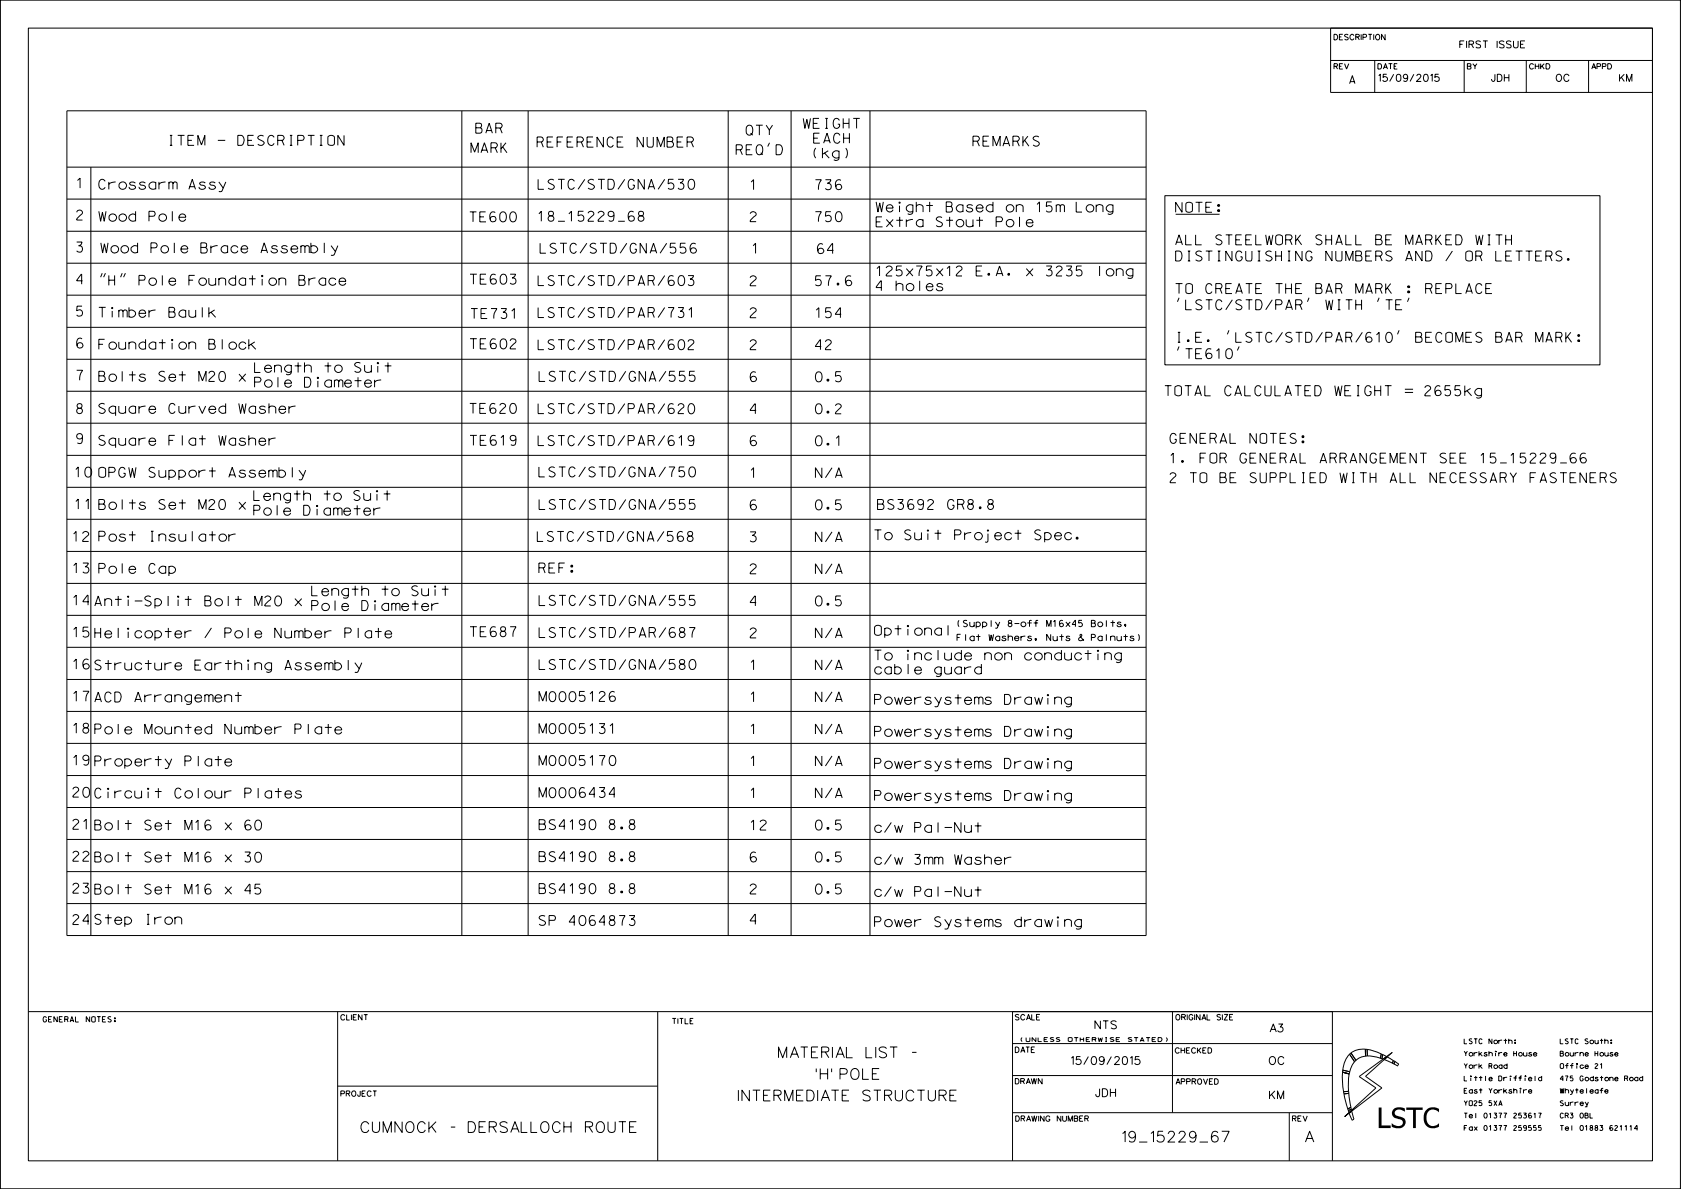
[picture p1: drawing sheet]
<svg xmlns="http://www.w3.org/2000/svg" width="297mm" height="210mm" viewBox="0 0 297 210" stroke-linecap="round" stroke-linejoin="round" font-family="sans-serif">
<g fill="none" stroke="#000" stroke-width=".18">
<path d="M.1 0h296.8v210h-296.8zM5 5h287v200h-287zM11.8 19.6h190.7v145.6h-190.7zM81.6 19.6v145.6M93.3 19.6v145.6M128.7 19.6v145.6M139.8 19.6v145.6M153.7 19.6v145.6M235.1 10.7h56.9M235.1 5h56.9v11.3h-56.9zM242.9 10.7v5.6M258.7 10.7v5.6"/>
<path d="M269.7 10.7v5.6M280.7 10.7v5.6M11.8 29.5h190.7M11.8 35.2h190.7M16.1 29.5v135.7M136 25.2l-.4 .7M205.8 34.6h76.9v29.8h-76.9zM207.7 37.8h7.8M11.8 40.8h190.7M11.8 46.5h190.7M11.8 52.1h190.7M11.8 57.8h190.7"/>
<path d="M14.5 59.9l-.4-.2a.88 .88 0 0 0-.5 1.2l.2 .5h.6a.51 .51 0 0 0-.1-.9 .51 .51 0 0 0-.7 .6M18.1 48.3l-.3 .7M18.6 48.3l-.3 .7M21.6 48.3l-.3 .7M22.2 48.3l-.4 .7M208.3 52.6l-.3 .7M217.1 58.3l-.2 .7M231.3 52.6l-.3 .7M243.7 52.6l-.3 .7M247.2 58.3l-.3 .7M249 52.6l-.3 .7M11.8 63.5h190.7"/>
<path d="M11.8 69.1h190.7M11.8 74.7h190.7M133.5 65.8l-.4-.2a1 1 0 0 0 0 1.8l.3-.1a.51 .51 0 0 0-.1-.8 .51 .51 0 0 0-.7 .5M208.3 61.2l-.3 .7M218.9 61.2l-.3 .7M11.8 80.4h190.7M11.8 86.1h190.7M11.8 91.7h190.7M11.8 97.4h190.7M11.8 103h190.7M11.8 108.7h190.7M11.8 114.3h190.7"/>
<path d="M11.8 120h190.7M11.8 125.7h190.7M11.8 131.3h190.7M11.8 137h190.7M11.8 142.6h190.7M11.8 148.3h190.7M11.8 153.9h190.7M11.8 159.6h190.7M5 178.7h287M59.7 178.7v26.3M116.2 178.7v26.3M178.9 178.7v26.3"/>
<path d="M207.2 178.7v17.8M235.4 178.7v26.3M59.7 191.8h56.5M178.9 190h56.5M178.9 184.3h56.5M178.9 196.5h56.5M227.8 196.5v8.5M237.2 189.4h.1M237.2 189.4l1.2 .3M237.2 189.4v1.6l.2 1.8M237.2 189h.1M237.2 189l1.3 .3"/>
<path d="M237.2 189v.4M237.3 192.8h.1M237.4 192.8l.1 .4M237.4 193.2h.1M237.5 193.2l.6 2.7M238.1 195.8h.1M238.1 195.9l.1 .2M238.2 196.1v.1M238.3 192.7l-1 .1M238.3 192.7v.4M238.3 192.7h.1M238.3 193.1h.1"/>
<path d="M238.3 193.1l.4 2.5M238.3 193.1l-.8 .1M238.4 196.6l.4-.3 .4 1.4-.3 .2zM238.4 189.7l-.2 1.5 .1 1.5M238.4 189.7h.1M238.4 186.2h.1M238.4 186.2l-.8 1.2-.4 1.6M238.4 186.2l.9 1.3M238.5 189.3h.1M238.5 189.3l-.1 .4M238.7 195.6h.1M238.7 186h.1"/>
<path d="M238.7 195.6l.1 .3M238.7 186l.9 1.3M238.7 195.6l-.6 .3M238.7 186l-.3 .2M238.7 195.9h.1M238.8 196v.1l-.5 .4-.1-.3M238.8 195.9l-.6 .2M238.9 197.9h.1M239.2 197.6h.1M239.3 187.5h.1M239.3 187.5l-.4 .6-.4 1.2M239.6 187.3h.1"/>
<path d="M239.6 187.3l-.3 .2M240.1 190.1l5.9-4.2-4.7 4.2 2.9 2-6.6 5.1 5.5-5.1zM241.2 185.3h.1M241.2 185.3a3.7 3.7 0 0 0-2.5 .7M241.2 185.3h.3M241.2 185.3l.1 1.2M241.3 186.5l-.8 .2-.9 .6M241.3 186.5h.1M241.5 185.3h.1M241.5 185.3l1.5 .4 1.1 .5M241.5 185.3l.1 1.2M241.6 186.5h-.3"/>
<path d="M241.6 186.5h.8l1.5 .4M241.6 186.5h.1M243.9 186.9l.3 .1M243.9 186.9h.1M244 186.1h.1M244.1 186.2l-.2 .7M244.1 186.2l.2 .1M244.2 187h.1M244.3 186.3l-.1 .7M244.3 186.3l.7 .3-.6 .5-.2-.1M244.3 186.3h.1M246 187.8h.1"/>
<path d="M246 187.8l.3 .1M246.2 187.3l-1.1-.6-.5 .4 1.4 .7M246.2 187.3l.3 .2M246.2 187.3l-.2 .5M246.2 187.3h.1M246.3 187.9h.1M246.3 187.9l.6 .4 .2-.4M246.5 187.5l.6 .4M246.5 187.5l-.2 .4M247.1 187.9h.1"/>
</g>
<g fill="#000">
<path d="M243.8 186.8h.2v.1h-.2z" fill-rule="evenodd"/>
<path d="M245.9 187.7l.2 .1z" fill-rule="evenodd"/>
</g>
<text font-size="3.6" x="243.2" y="199.2">LSTC</text>
<g font-size="1.9">
<text x="137.5" y="186.8">MATERIAL LIST -</text>
<text x="144.2" y="190.6">'H' POLE</text>
<text x="130.5" y="194.5">INTERMEDIATE STRUCTURE</text>
<text x="63.8" y="200">CUMNOCK - DERSALLOCH ROUTE</text>
<text x="198.3" y="201.7">19_15229_67</text>
<text x="230.7" y="201.7">A</text>
</g>
<g font-size="1.8">
<text x="84.1" y="23.5">BAR</text>
<text x="131.8" y="23.9">QTY</text>
<text x="141.9" y="22.7">WEIGHT</text>
<text x="29.6" y="25.7">ITEM - DESCRIPTION</text>
<text x="83.2" y="27">MARK</text>
<text x="94.9" y="26">REFERENCE NUMBER</text>
<text x="130.1" y="27.3">REQ'D</text>
<text x="143.5" y="27.9">(kg)</text>
<text x="143.8" y="25.3">EACH</text>
<text x="171.9" y="25.8">REMARKS</text>
<text x="13.5" y="33.2">1</text>
<text x="17.5" y="33.4">Crossarm Assy</text>
<text x="95.1" y="33.4">LSTC/STD/GNA/530</text>
<text x="132.6" y="33.5">1</text>
<text x="144.1" y="33.5">736</text>
<text x="13.5" y="38.9">2</text>
<text x="17.5" y="39.1">Wood Pole</text>
<text x="83" y="39.2">TE600</text>
<text x="95.1" y="39.1">18_15229_68</text>
<text x="132.6" y="39.2">2</text>
<text x="144.1" y="39.2">750</text>
<text x="154.8" y="40.1">Extra Stout Pole</text>
<text x="154.8" y="37.4">Weight Based on 15m Long</text>
<text x="207.7" y="37.5">NOTE:</text>
<text x="13.5" y="44.5">3</text>
<text x="17.8" y="44.7">Wood Pole Brace Assembly</text>
<text x="95.4" y="44.7">LSTC/STD/GNA/556</text>
<text x="132.9" y="44.7">1</text>
<text x="144.4" y="44.8">64</text>
<text x="207.7" y="46.1">DISTINGUISHING NUMBERS AND / OR LETTERS.</text>
<text x="207.7" y="43.2">ALL STEELWORK SHALL BE MARKED WITH</text>
<text x="13.5" y="50.2">4</text>
<text x="17.5" y="50.4">&quot;H&quot; Pole Foundation Brace</text>
<text x="83.1" y="50.2">TE603</text>
<text x="95.1" y="50.4">LSTC/STD/PAR/603</text>
<text x="132.6" y="50.5">2</text>
<text x="144.1" y="50.5">57.6</text>
<text x="154.8" y="51.4">4 holes</text>
<text x="154.8" y="48.7">125x75x12 E.A. x 3235 long</text>
<text x="207.7" y="51.9">TO CREATE THE BAR MARK : REPLACE</text>
<text x="13.5" y="55.8">5</text>
<text x="17.5" y="56">Timber Baulk</text>
<text x="83.2" y="56.3">TE731</text>
<text x="95.1" y="56.1">LSTC/STD/PAR/731</text>
<text x="132.6" y="56.1">2</text>
<text x="144.1" y="56.1">154</text>
<text x="207.7" y="54.7">'LSTC/STD/PAR' WITH 'TE'</text>
<text x="17.5" y="61.7">Foundation Block</text>
<text x="45" y="65.8">Length to Suit</text>
<text x="83.1" y="61.6">TE602</text>
<text x="95.1" y="61.7">LSTC/STD/PAR/602</text>
<text x="132.6" y="61.8">2</text>
<text x="144.1" y="61.8">42</text>
<text x="207.7" y="63.3">'TE610'</text>
<text x="207.7" y="60.5">I.E. 'LSTC/STD/PAR/610' BECOMES BAR MARK:</text>
<text x="13.5" y="67.1">7</text>
<text x="17.5" y="67.4">Bolts Set M20 x</text>
<text x="45" y="68.4">Pole Diameter</text>
<text x="95.3" y="67.4">LSTC/STD/GNA/555</text>
<text x="144.1" y="67.4">0.5</text>
<text x="205.8" y="69.9">TOTAL CALCULATED WEIGHT = 2655kg</text>
<text x="13.5" y="73">8</text>
<text x="17.5" y="73">Square Curved Washer</text>
<text x="83" y="73">TE620</text>
<text x="95.1" y="73.1">LSTC/STD/PAR/620</text>
<text x="132.6" y="73.1">4</text>
<text x="144.1" y="73.1">0.2</text>
<text x="13.5" y="78.4">9</text>
<text x="17.5" y="78.7">Square Flat Washer</text>
<text x="83.1" y="78.7">TE619</text>
<text x="95.1" y="78.7">LSTC/STD/PAR/619</text>
<text x="132.6" y="78.7">6</text>
<text x="144.1" y="78.7">0.1</text>
<text x="206.7" y="81.8">1. FOR GENERAL ARRANGEMENT SEE 15_15229_66</text>
<text x="206.7" y="78.3">GENERAL NOTES:</text>
<text x="13.2" y="84.3">10 OPGW Support Assembly</text>
<text x="13.2" y="89.9">11 Bolts Set M20 x</text>
<text x="44.8" y="88.4">Length to Suit</text>
<text x="95.2" y="84.2">LSTC/STD/GNA/750</text>
<text x="95.3" y="90">LSTC/STD/GNA/555</text>
<text x="132.6" y="84.4">1</text>
<text x="144.1" y="84.4">N/A</text>
<text x="155.1" y="90">BS3692 GR8.8</text>
<text x="206.7" y="85.3">2 TO BE SUPPLIED WITH ALL NECESSARY FASTENERS</text>
<text x="12.9" y="95.6">12</text>
<text x="17.5" y="95.6">Post Insulator</text>
<text x="44.8" y="91">Pole Diameter</text>
<text x="94.9" y="95.6">LSTC/STD/GNA/568</text>
<text x="132.6" y="95.7">3</text>
<text x="132.6" y="90">6</text>
<text x="144.1" y="95.7">N/A</text>
<text x="144.1" y="90">0.5</text>
<text x="154.5" y="95.3">To Suit Project Spec.</text>
<text x="12.9" y="101.2">13</text>
<text x="17.5" y="101.3">Pole Cap</text>
<text x="95.2" y="101.2">REF:</text>
<text x="132.6" y="101.4">2</text>
<text x="144.1" y="101.4">N/A</text>
<text x="12.9" y="106.9">14</text>
<text x="16.8" y="107">Anti-Split Bolt M20 x</text>
<text x="55.1" y="107.8">Pole Diameter</text>
<text x="55.1" y="105.2">Length to Suit</text>
<text x="95.3" y="106.9">LSTC/STD/GNA/555</text>
<text x="132.6" y="107">4</text>
<text x="144.1" y="107">0.5</text>
<text x="12.9" y="112.5">15</text>
<text x="16.8" y="112.7">Helicopter / Pole Number Plate</text>
<text x="83.1" y="112.4">TE687</text>
<text x="95.3" y="112.6">LSTC/STD/PAR/687</text>
<text x="132.6" y="112.7">2</text>
<text x="144.1" y="112.7">N/A</text>
<text x="154.5" y="112.2">Optional</text>
<text x="12.9" y="118.2">16</text>
<text x="16.8" y="118.3">Structure Earthing Assembly</text>
<text x="95.3" y="118.2">LSTC/STD/GNA/580</text>
<text x="132.6" y="118.3">1</text>
<text x="144.1" y="118.3">N/A</text>
<text x="154.5" y="119.1">cable guard</text>
<text x="154.5" y="116.6">To include non conducting</text>
<text x="12.9" y="123.8">17</text>
<text x="16.8" y="124">ACD Arrangement</text>
<text x="95.3" y="123.9">M0005126</text>
<text x="132.6" y="124">1</text>
<text x="144.1" y="124">N/A</text>
<text x="154.5" y="124.4">Powersystems Drawing</text>
<text x="12.9" y="129.5">18</text>
<text x="16.8" y="129.6">Pole Mounted Number Plate</text>
<text x="95.3" y="129.6">M0005131</text>
<text x="132.6" y="129.6">1</text>
<text x="144.1" y="129.6">N/A</text>
<text x="154.5" y="130.1">Powersystems Drawing</text>
<text x="12.9" y="135.1">19</text>
<text x="16.8" y="135.3">Property Plate</text>
<text x="95.3" y="135.2">M0005170</text>
<text x="132.6" y="135.3">1</text>
<text x="144.1" y="135.3">N/A</text>
<text x="154.5" y="135.7">Powersystems Drawing</text>
<text x="12.9" y="140.8">20</text>
<text x="16.8" y="141">Circuit Colour Plates</text>
<text x="95.3" y="140.9">M0006434</text>
<text x="132.6" y="140.9">1</text>
<text x="144.1" y="140.9">N/A</text>
<text x="154.5" y="141.4">Powersystems Drawing</text>
<text x="12.9" y="146.5">21</text>
<text x="16.8" y="146.6">Bolt Set M16 x 60</text>
<text x="95.3" y="146.5">BS4190 8.8</text>
<text x="132.6" y="146.6">12</text>
<text x="144.1" y="146.6">0.5</text>
<text x="154.5" y="147">c/w Pal-Nut</text>
<text x="12.9" y="152.1">22</text>
<text x="16.8" y="152.3">Bolt Set M16 x 30</text>
<text x="95.3" y="152.2">BS4190 8.8</text>
<text x="132.6" y="152.2">6</text>
<text x="144.1" y="152.2">0.5</text>
<text x="154.5" y="152.7">c/w 3mm Washer</text>
<text x="12.9" y="157.8">23</text>
<text x="16.8" y="157.9">Bolt Set M16 x 45</text>
<text x="95.3" y="157.8">BS4190 8.8</text>
<text x="132.6" y="157.9">2</text>
<text x="144.1" y="157.9">0.5</text>
<text x="154.5" y="158.3">c/w Pal-Nut</text>
<text x="12.9" y="163.3">24</text>
<text x="16.8" y="163.3">Step Iron</text>
<text x="95.3" y="163.5">SP 4064873</text>
<text x="132.6" y="163.2">4</text>
<text x="154.5" y="163.7">Power Systems drawing</text>
</g>
<g font-size="1.4">
<text x="238.5" y="14.8">A</text>
<text x="193.5" y="181.7">NTS</text>
<text x="224.4" y="182.3">A3</text>
<text x="189.3" y="188">15/09/2015</text>
<text x="224.3" y="188">OC</text>
<text x="193.6" y="193.7">JDH</text>
<text x="224.3" y="194.1">KM</text>
</g>
<g font-size="1.2">
<text x="257.9" y="8.5">FIRST ISSUE</text>
<text x="243.6" y="14.4">15/09/2015</text>
<text x="263.5" y="14.4">JDH</text>
<text x="274.9" y="14.4">OC</text>
<text x="286.1" y="14.4">KM</text>
</g>
<g font-size="1.1">
<text x="169.1" y="113.2">Flat Washers, Nuts &amp; Palnuts)</text>
<text x="169.1" y="110.7">(Supply 8-off M16x45 Bolts,</text>
</g>
<g font-size="1">
<text x="235.7" y="7">DESCRIPTION</text>
<text x="235.7" y="12.2">REV</text>
<text x="243.5" y="12.2">DATE</text>
<text x="259.3" y="12.2">BY</text>
<text x="270.2" y="12.2">CHKD</text>
<text x="281.2" y="12.2">APPD</text>
<text x="7.6" y="180.5">GENERAL NOTES:</text>
<text x="60.2" y="180.2">CLIENT</text>
<text x="118.8" y="180.8">TITLE</text>
<text x="179.4" y="185.9">DATE</text>
<text x="179.4" y="180.1">SCALE</text>
<text x="207.7" y="180.1">ORIGINAL SIZE</text>
<text x="179.4" y="191.4">DRAWN</text>
<text x="207.7" y="186">CHECKED</text>
<text x="207.8" y="191.5">APPROVED</text>
<text x="60.2" y="193.6">PROJECT</text>
<text x="179.4" y="198.1">DRAWING NUMBER</text>
<text x="228.4" y="198.1">REV</text>
</g>
<g font-size=".9">
<text x="258.7" y="184.3">LSTC North:</text>
<text x="275.7" y="184.3">LSTC South:</text>
<text x="258.7" y="190.9">Little Driffield</text>
<text x="258.7" y="188.7">York Road</text>
<text x="258.7" y="186.5">Yorkshire House</text>
<text x="275.7" y="190.9">475 Godstone Road</text>
<text x="275.7" y="188.7">Office 21</text>
<text x="275.7" y="186.5">Bourne House</text>
<text x="258.7" y="197.5">Tel 01377 253617</text>
<text x="258.7" y="195.3">YO25 5XA</text>
<text x="258.7" y="193.1">East Yorkshire</text>
<text x="275.7" y="197.5">CR3 0BL</text>
<text x="275.7" y="195.3">Surrey</text>
<text x="275.7" y="193.1">Whyteleafe</text>
<text x="258.7" y="199.7">Fax 01377 259555</text>
<text x="275.7" y="199.7">Tel 01883 621114</text>
</g>
<text font-size=".7" x="180.2" y="183.9">(UNLESS OTHERWISE STATED)</text>
</svg>
